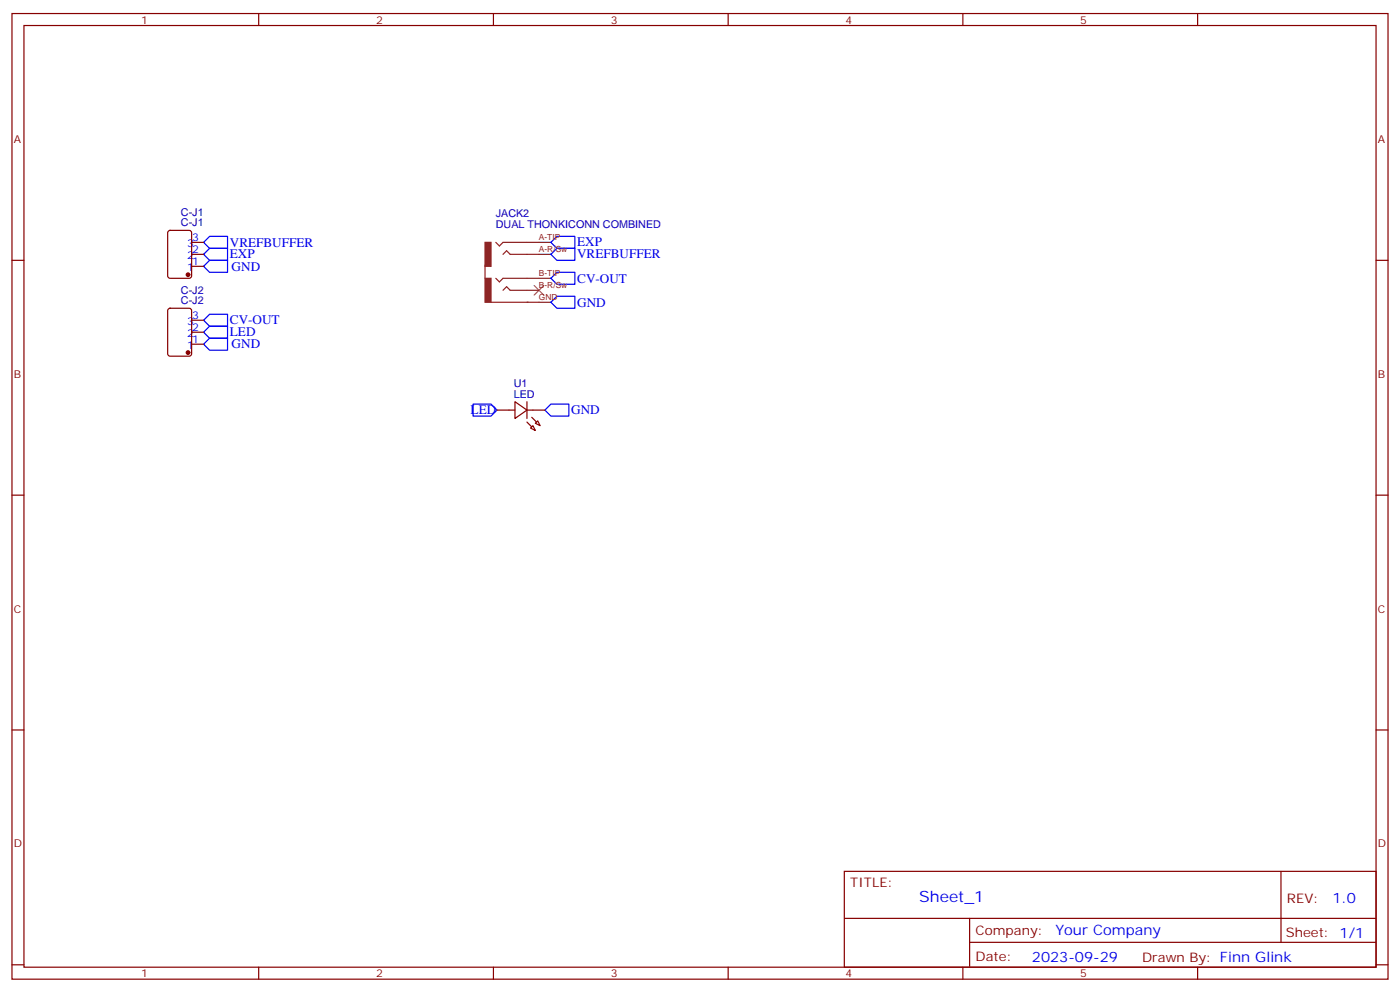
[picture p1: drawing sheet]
<svg xmlns="http://www.w3.org/2000/svg" width="412mm" height="292mm" viewBox="0 0 412 292" stroke-linecap="round" stroke-linejoin="round" font-family="sans-serif">
<g fill="none" stroke="#870000" stroke-width=".35">
<path d="M3.5 4h405.4v284.3h-405.4zM7.1 7.5h398.2v277.3h-398.2zM76.2 4v3.5M145.3 4v3.5M214.5 4v3.5M283.6 4v3.5M352.8 4v3.5M3.5 76.7h3.6M49.6 68l.5-.2h5.6l.7 .5v12.9l-.4 .7-5.9 .1-.7-.5v-13zM56.4 71.4h3.6M56.4 74.9h3.6M56.4 78.4h3.6"/>
<path d="M405.3 76.7h3.6M49.6 91l.5-.2h5.6l.7 .4v13l-.4 .6-5.9 .1-.7-.5v-12.9zM56.4 94.3h3.6M56.4 97.8h3.6M56.4 101.4h3.6M151.7 118.3l3.5 2.5-3.5 2.4zM155.2 118.3v4.9M146.4 120.8h5.3M155.2 120.8h5.3M156.3 126l.7-.7 .7 1.5zM157.7 124.6l.7-.7 .7 1.4zM3.5 145.8h3.6"/>
<path d="M405.3 145.8h3.6M3.5 214.9h3.6M405.3 214.9h3.6M248.7 256.6h156.6v28.2h-156.6zM377.3 256.6v20.9M248.7 270.4h156.5M285.6 277.5h119.6M285.6 270.4v14.1M3.5 284.1h3.6M76.2 284.8v3.5M145.3 284.8v3.5M214.5 284.8v3.5"/>
<path d="M283.6 284.8v3.5M352.8 284.8v3.5M405.3 284.1h3.6"/>
</g>
<path d="M60 71.4l1.7-1.8h5.3v3.5h-5.3zM60 74.9l1.7-1.8h5.3v3.6h-5.3zM60 78.4l1.7-1.7h5.3v3.5h-5.3zM162.3 74.9l1.7-1.8h5.3v3.6h-5.3zM162.3 71.4l1.7-1.8h5.3v3.5h-5.3zM60 97.8l1.7-1.7h5.3v3.5h-5.3zM60 94.3l1.7-1.8h5.3v3.6h-5.3zM61.7 99.6h5.3v3.5h-5.3l-1.7-1.7zM162.3 82l1.7-1.8h5.3v3.5h-5.3zM162.3 89l1.7-1.8h5.3v3.6h-5.3zM139.3 119h5.3l1.8 1.8-1.8 1.7h-5.3zM160.5 120.8l1.8-1.8h5.3v3.5h-5.3z" fill="none" stroke="#00f" stroke-width=".35"/>
<path d="M158.7 74.9h3.6M158.7 71.4h3.6M158.7 82h3.6M158.7 89h3.6" fill="none" stroke="#008700" stroke-width=".35"/>
<g fill="#870000" stroke="#870000" stroke-width=".35">
<path d="M156.6 122.9l1.4 1.4z"/>
<path d="M155.2 124.3l1.4 1.4z"/>
<circle cx="55.4" cy="103.8" r=".53"/>
<circle cx="55.4" cy="80.9" r=".53"/>
</g>
<path d="M157.3 84.1l2.9 2.8M160.2 84.1l-2.9 2.8" fill="none" stroke="#3c3" stroke-width=".35"/>
<path d="M142.9 78.1v3.9M146 71.4l1.1 1 1.1-1h10.5M148.2 74.9l1-1.1 1.1 1.1h8.4M144.6 89h14.1M146 82l1.1 1 1.1-1h10.5M148.2 85.5l1-1.1 1.1 1.1h8.4" fill="none" stroke="#8c2424" stroke-width=".35"/>
<g fill="#8c2424" stroke="#8c2424" stroke-width=".35">
<path d="M142.9 71.4h1.7v7h-1.7z"/>
<path d="M142.9 82h1.7v7h-1.7z"/>
</g>
<text font-size="4.6" fill="#00f" x="270.8" y="265.6">Sheet_1</text>
<g font-size="4.2" fill="#00f">
<text x="392.5" y="265.8">1.0</text>
<text x="310.9" y="275.4">Your Company</text>
<text x="304" y="283.2">2023-09-29</text>
</g>
<g font-size="3.9" fill="#00f">
<text x="67.7" y="72.7">VREFBUFFER</text>
<text x="67.7" y="76">EXP</text>
<text x="170" y="76">VREFBUFFER</text>
<text x="170" y="72.5">EXP</text>
<text x="68.2" y="79.7">GND</text>
<text x="170" y="83.2">CV-OUT</text>
<text x="67.7" y="95.5">CV-OUT</text>
<text x="170" y="90.3">GND</text>
<text x="67.7" y="99.1">LED</text>
<text x="68.2" y="102.6">GND</text>
<text x="138.6" y="122">LED</text>
<text x="168.3" y="122">GND</text>
</g>
<g font-size="3.9" fill="#800">
<text x="250.5" y="261.2">TITLE:</text>
<text x="379.1" y="265.8">REV:</text>
<text x="287.4" y="275.4">Company:</text>
<text x="378.7" y="276">Sheet: 1/1</text>
<text x="287.4" y="283">Date:</text>
<text x="336.4" y="283.1">Drawn By: Finn Glink</text>
</g>
<g font-size="3.2" fill="#800">
<text x="41.6" y="7">1</text>
<text x="110.8" y="7">2</text>
<text x="179.9" y="7">3</text>
<text x="249.1" y="7">4</text>
<text x="318.2" y="7">5</text>
<text x="4.1" y="42.1">A</text>
<text x="405.9" y="42.1">A</text>
<text x="4.1" y="111.2">B</text>
<text x="405.9" y="111.2">B</text>
<text x="4.1" y="180.4">C</text>
<text x="405.9" y="180.4">C</text>
<text x="4.1" y="249.5">D</text>
<text x="405.9" y="249.5">D</text>
<text x="41.6" y="287.8">1</text>
<text x="110.8" y="287.8">2</text>
<text x="179.9" y="287.8">3</text>
<text x="249.1" y="287.8">4</text>
<text x="318.2" y="287.8">5</text>
</g>
<g font-size="3.2" fill="#000080">
<text x="53.3" y="63.5">C-J1</text>
<text x="146" y="64">JACK2</text>
<text x="53.3" y="66.6">C-J1</text>
<text x="146" y="67.3">DUAL THONKICONN COMBINED</text>
<text x="53.3" y="89.6">C-J2</text>
<text x="53.3" y="86.5">C-J2</text>
<text x="151.4" y="117.2">LED</text>
<text x="151.4" y="114.1">U1</text>
</g>
<g font-size="3.2" fill="#00f">
<text x="56.6" y="71">3</text>
<text x="55.1" y="72.8">3</text>
<text x="55.1" y="76.3">2</text>
<text x="56.6" y="74.5">2</text>
<text x="55.1" y="79.8">1</text>
<text x="56.6" y="78.1">1</text>
<text x="55.1" y="95.7">3</text>
<text x="56.6" y="93.9">3</text>
<text x="55.1" y="99.2">2</text>
<text x="56.6" y="97.5">2</text>
<text x="56.6" y="101">1</text>
<text x="55.1" y="102.8">1</text>
</g>
<g font-size="2.5" fill="#8d2323">
<text x="158.7" y="70.7">A-TIP</text>
<text x="158.7" y="74.2">A-R/Sw</text>
<text x="158.7" y="81.2">B-TIP</text>
<text x="158.7" y="84.8">B-R/Sw</text>
<text x="158.7" y="88.3">GND</text>
</g>
</svg>
